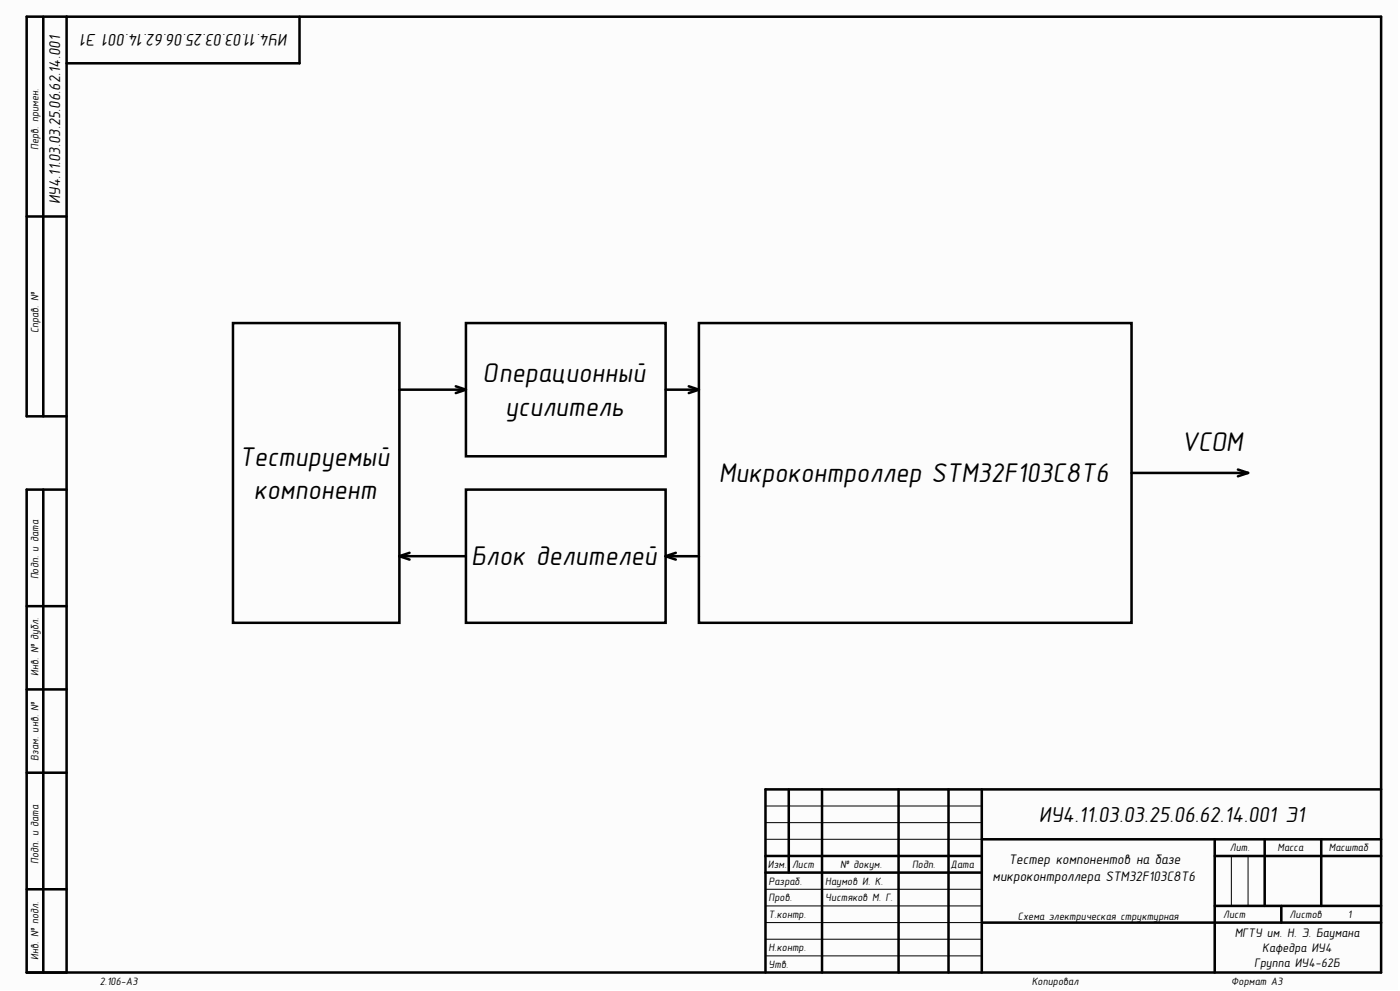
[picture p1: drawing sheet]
<svg xmlns="http://www.w3.org/2000/svg" width="420mm" height="297mm" viewBox="0 0 420 297" stroke-linecap="round" stroke-linejoin="round" font-family="sans-serif">
<g fill="#fcfcfc">
<path d="M0 0h419.1v296.5h-419.1z" fill-rule="evenodd"/>
<path d="M0 0h419.1v296.5h-419.1z" fill-rule="evenodd"/>
</g>
<g fill="none" stroke="#000" stroke-width=".76">
<path d="M13 5v119.8M20 5v286.5M89.8 5v14h-69.8M8 64.9h12M69.9 96.8h49.9v89.9h-49.9zM139.7 96.8h59.9v40h-59.9zM209.6 96.8h129.7v89.9h-129.7zM119.8 116.8h19.9M136.7 115.8l3 1M139.7 116.8l-3 1M199.6 116.8h10M206.5 115.8l3.1 1"/>
<path d="M209.6 116.8l-3.1 1M20 124.8h-12v-119.8h406.1v286.5h-406.1v-144.7l12-.1M13 146.8v144.7M139.7 146.8h59.9v39.9h-59.9zM339.3 141.8h34.9M371.2 140.7l3 1.1M374.2 141.8l-3 1M119.8 166.7h19.9M119.8 166.7l3 1M122.8 165.7l-3 1M199.6 166.7h10M199.6 166.7l3 1"/>
<path d="M202.6 165.7l-3 1M8 181.7h12M8 206.6h12M8 231.6h12M236.5 236.6v25M246.5 236.6v54.9M269.4 236.6v54.9M284.4 236.6v54.9M294.4 236.6v54.9M414.1 236.6h-184.6v54.9M229.5 256.6h64.9M294.4 251.6h119.7"/>
<path d="M364.3 251.6v39.9M364.3 256.6h49.8M379.2 251.6v19.9M396.2 251.6v19.9M8 266.5h12M229.5 261.6h64.9M294.4 276.5h119.7M364.3 271.5h49.8M384.2 271.5v5"/>
</g>
<path d="M229.5 251.6h64.9M229.5 246.6h64.9M229.5 241.6h64.9M369.2 256.6v14.9M374.2 256.6v14.9M229.5 276.5h64.9M229.5 271.5h64.9M229.5 266.5h64.9M229.5 286.5h64.9M229.5 281.5h64.9" fill="none" stroke="#000" stroke-width=".3"/>
<g font-size="8.2">
<text x="144.6" y="114.6">Операционный</text>
<text x="151.5" y="124.6">усилитель</text>
<text x="354.3" y="135.1">VCOM</text>
<text x="71.7" y="139.5">Тестируемый</text>
<text x="76.1" y="149.5">компонент</text>
<text x="215.5" y="144.5">Микроконтроллер STM32F103C8T6</text>
<text x="141.3" y="169.5">Блок делителей</text>
</g>
<text font-size="6.6" x="311.5" y="246.3">ИУ4.11.03.03.25.06.62.14.001 Э1</text>
<text font-size="5.1" x="86.4" y="10.3" transform="rotate(-180 86.4 10.3)">ИУ4.11.03.03.25.06.62.14.001 Э1</text>
<text font-size="4.7" x="18.1" y="61.2" transform="rotate(-90 18.1 61.2)">ИУ4.11.03.03.25.06.62.14.001</text>
<g font-size="4.2">
<text x="297.7" y="263.9">микроконтроллера STM32F103C8T6</text>
<text x="302.5" y="259">Тестер компонентов на базе</text>
</g>
<g font-size="3.8">
<text x="370.2" y="280.8">МГТУ им. Н. Э. Баумана</text>
<text x="378.5" y="285.2">Кафедра ИУ4</text>
<text x="376.1" y="289.7">Группа ИУ4-62Б</text>
</g>
<g font-size="3.3">
<text x="11.6" y="45" transform="rotate(-90 11.6 45)">Перв. примен.</text>
<text x="11.6" y="99.8" transform="rotate(-90 11.6 99.8)">Справ. №</text>
<text x="11.6" y="173.7" transform="rotate(-90 11.6 173.7)">Подп. и дата</text>
<text x="11.6" y="202.7" transform="rotate(-90 11.6 202.7)">Инв. № дубл.</text>
<text x="11.6" y="228.1" transform="rotate(-90 11.6 228.1)">Взам. инв. №</text>
<text x="368.8" y="255.2">Лит.</text>
<text x="383.1" y="255.2">Масса</text>
<text x="398.4" y="255.2">Масштаб</text>
<text x="11.6" y="259" transform="rotate(-90 11.6 259)">Подп. и дата</text>
<text x="230.2" y="260.1">Изм.</text>
<text x="237.5" y="260.1">Лист</text>
<text x="251.9" y="260.1">№ докум.</text>
<text x="273.5" y="260.1">Подп.</text>
<text x="285.1" y="260.1">Дата</text>
<text x="230.5" y="265.1">Разраб.</text>
<text x="247.5" y="265.1">Наумов И. К.</text>
<text x="230.5" y="270.1">Пров.</text>
<text x="230.5" y="275.1">Т.контр.</text>
<text x="247.5" y="270.1">Чистяков М. Г.</text>
<text x="305.3" y="275.6">Схема электрическая структурная</text>
<text x="366.8" y="275.1">Лист</text>
<text x="386.7" y="275.1">Листов</text>
<text x="404.2" y="275.1">1</text>
<text x="11.6" y="287.8" transform="rotate(-90 11.6 287.8)">Инв. № подл.</text>
<text x="230.5" y="285.2">Н.контр.</text>
<text x="230.5" y="290.1">Утв.</text>
<text x="29.9" y="295.1">2.106-A3</text>
<text x="309.4" y="295.1">Копировал</text>
<text x="369.2" y="295.1">Формат А3</text>
</g>
</svg>
